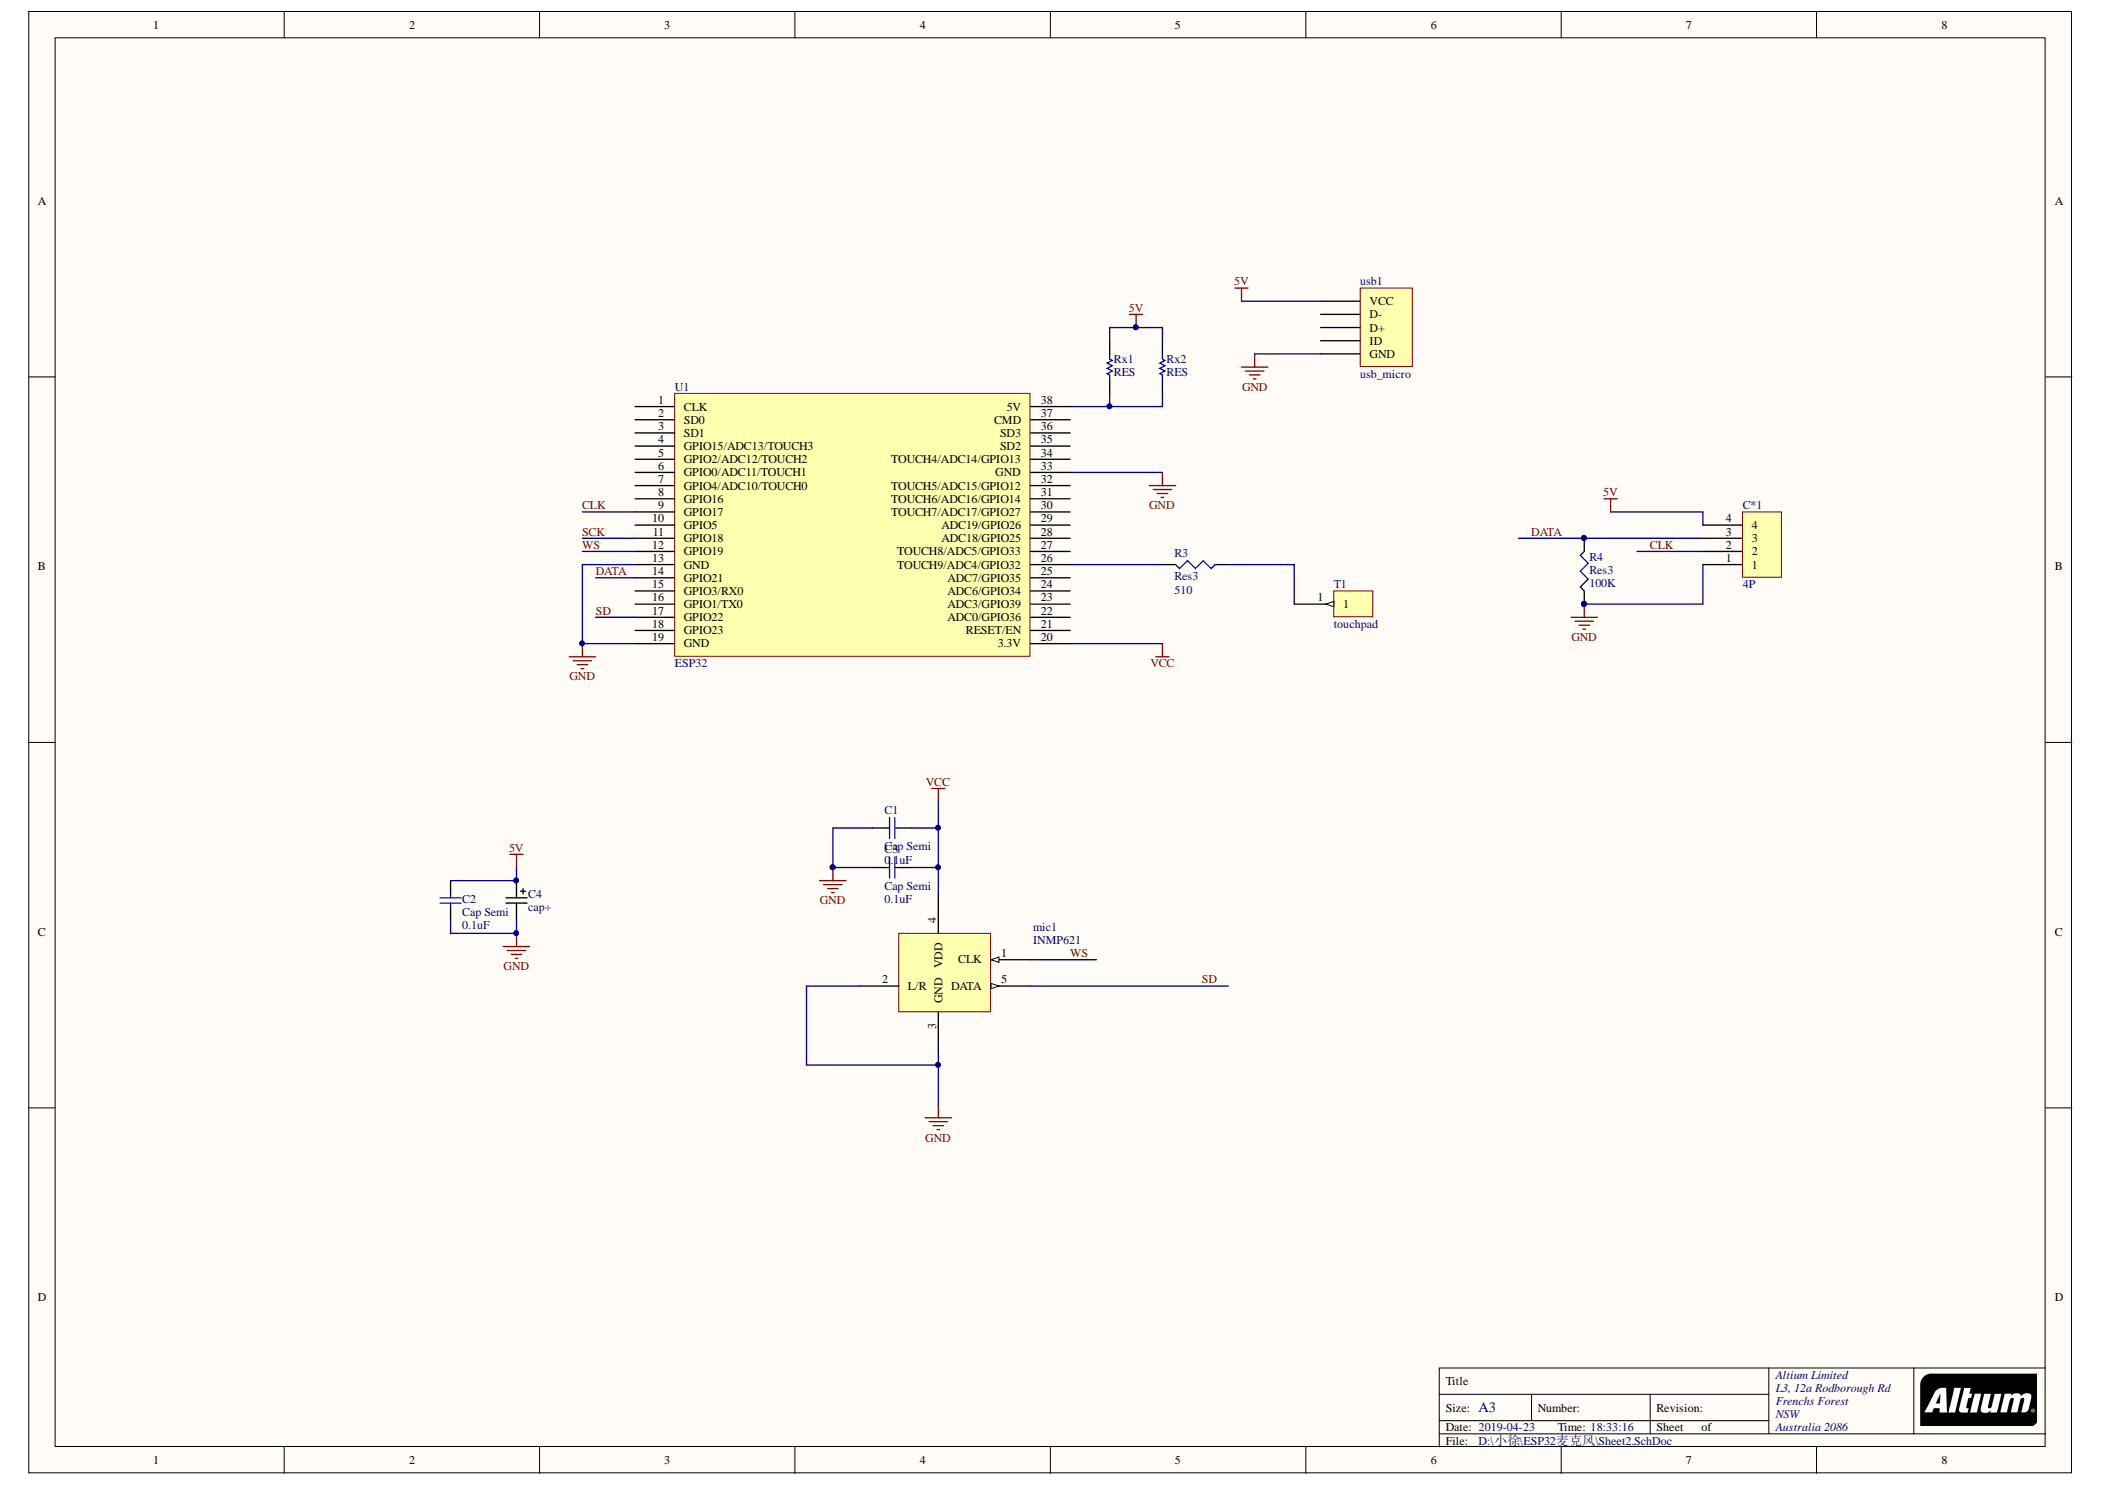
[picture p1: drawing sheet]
# Altium project ESP32_MIC.PrjPCB
1 sheet, 13 parts. Net scope: global (net labels, ports and power ports of the same name join across sheets).
Board file: PCB1.PcbDoc

## Sheet Sheet2.SchDoc
size A3; Organization: Altium Limited; Address1: L3, 12a Rodborough Rd; Address2: Frenchs Forest; Address3: NSW; Address4: Australia 2086

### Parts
C1  Cap Semi  value 0.1uF  [1608[0603]]
C2  Cap Semi  value 0.1uF  [1608[0603]]
C3  Cap Semi  value 0.1uF  [1608[0603]]
C4  cap+  [cap_SMD]
C*1  4P  [XH2.54_4P]
mic1  INMP621  [INMP621]
R3  Res3  value 510  [6-0805_M]
R4  Res3  value 100K  [6-0805_M]
Rx1  RES  [RES_2512]
Rx2  RES  [RES_2512]
T1  touchpad  [touchpad]
U1  ESP32  [ESP32_S]
usb1  usb_micro  [USB_micro]

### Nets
5V: C2.2 C4.1 C*1.4 Rx1.2 Rx2.2 usb1.1(VCC)
GND: C1.2 C2.1 C3.2 C4.2 C*1.1 mic1.2(L/R) mic1.3(GND) R4.1 U1.13(GND) U1.19(GND) U1.33(GND) usb1.5(GND)
VCC: C1.1 C3.1 mic1.4(VDD) U1.20(3.3V)
CLK: C*1.2 U1.9(GPIO17)
DATA: C*1.3 R4.2 U1.14(GPIO21)
SCK: U1.11(GPIO18)
SD: mic1.5(DATA) U1.17(GPIO22)
WS: mic1.1(CLK) U1.12(GPIO19)
NetR3_1: R3.1 T1.1
NetR3_2: R3.2 U1.26(TOUCH9/ADC4/GPIO32)
NetRx1_1: Rx1.1 Rx2.1 U1.38(5V)

Not connected (* = marked no-connect by the designer): U1 1(CLK) 2(SD0) 3(SD1) 4(GPIO15/ADC13/TOUCH3) 5(GPIO2/ADC12/TOUCH2) 6(GPIO0/ADC11/TOUCH1) 7(GPIO4/ADC10/TOUCH0) 8(GPIO16) 10(GPIO5) 15(GPIO3/RX0) 16(GPIO1/TX0) 18(GPIO23) 21(RESET/EN) 22(ADC0/GPIO36) 23(ADC3/GPIO39) 24(ADC6/GPIO34) 25(ADC7/GPIO35) 27(TOUCH8/ADC5/GPIO33) 28(ADC18/GPIO25) 29(ADC19/GPIO26) 30(TOUCH7/ADC17/GPIO27) 31(TOUCH6/ADC16/GPIO14) 32(TOUCH5/ADC15/GPIO12) 34(TOUCH4/ADC14/GPIO13) 35(SD2) 36(SD3) 37(CMD); usb1 2(D-) 3(D+) 4(ID)
